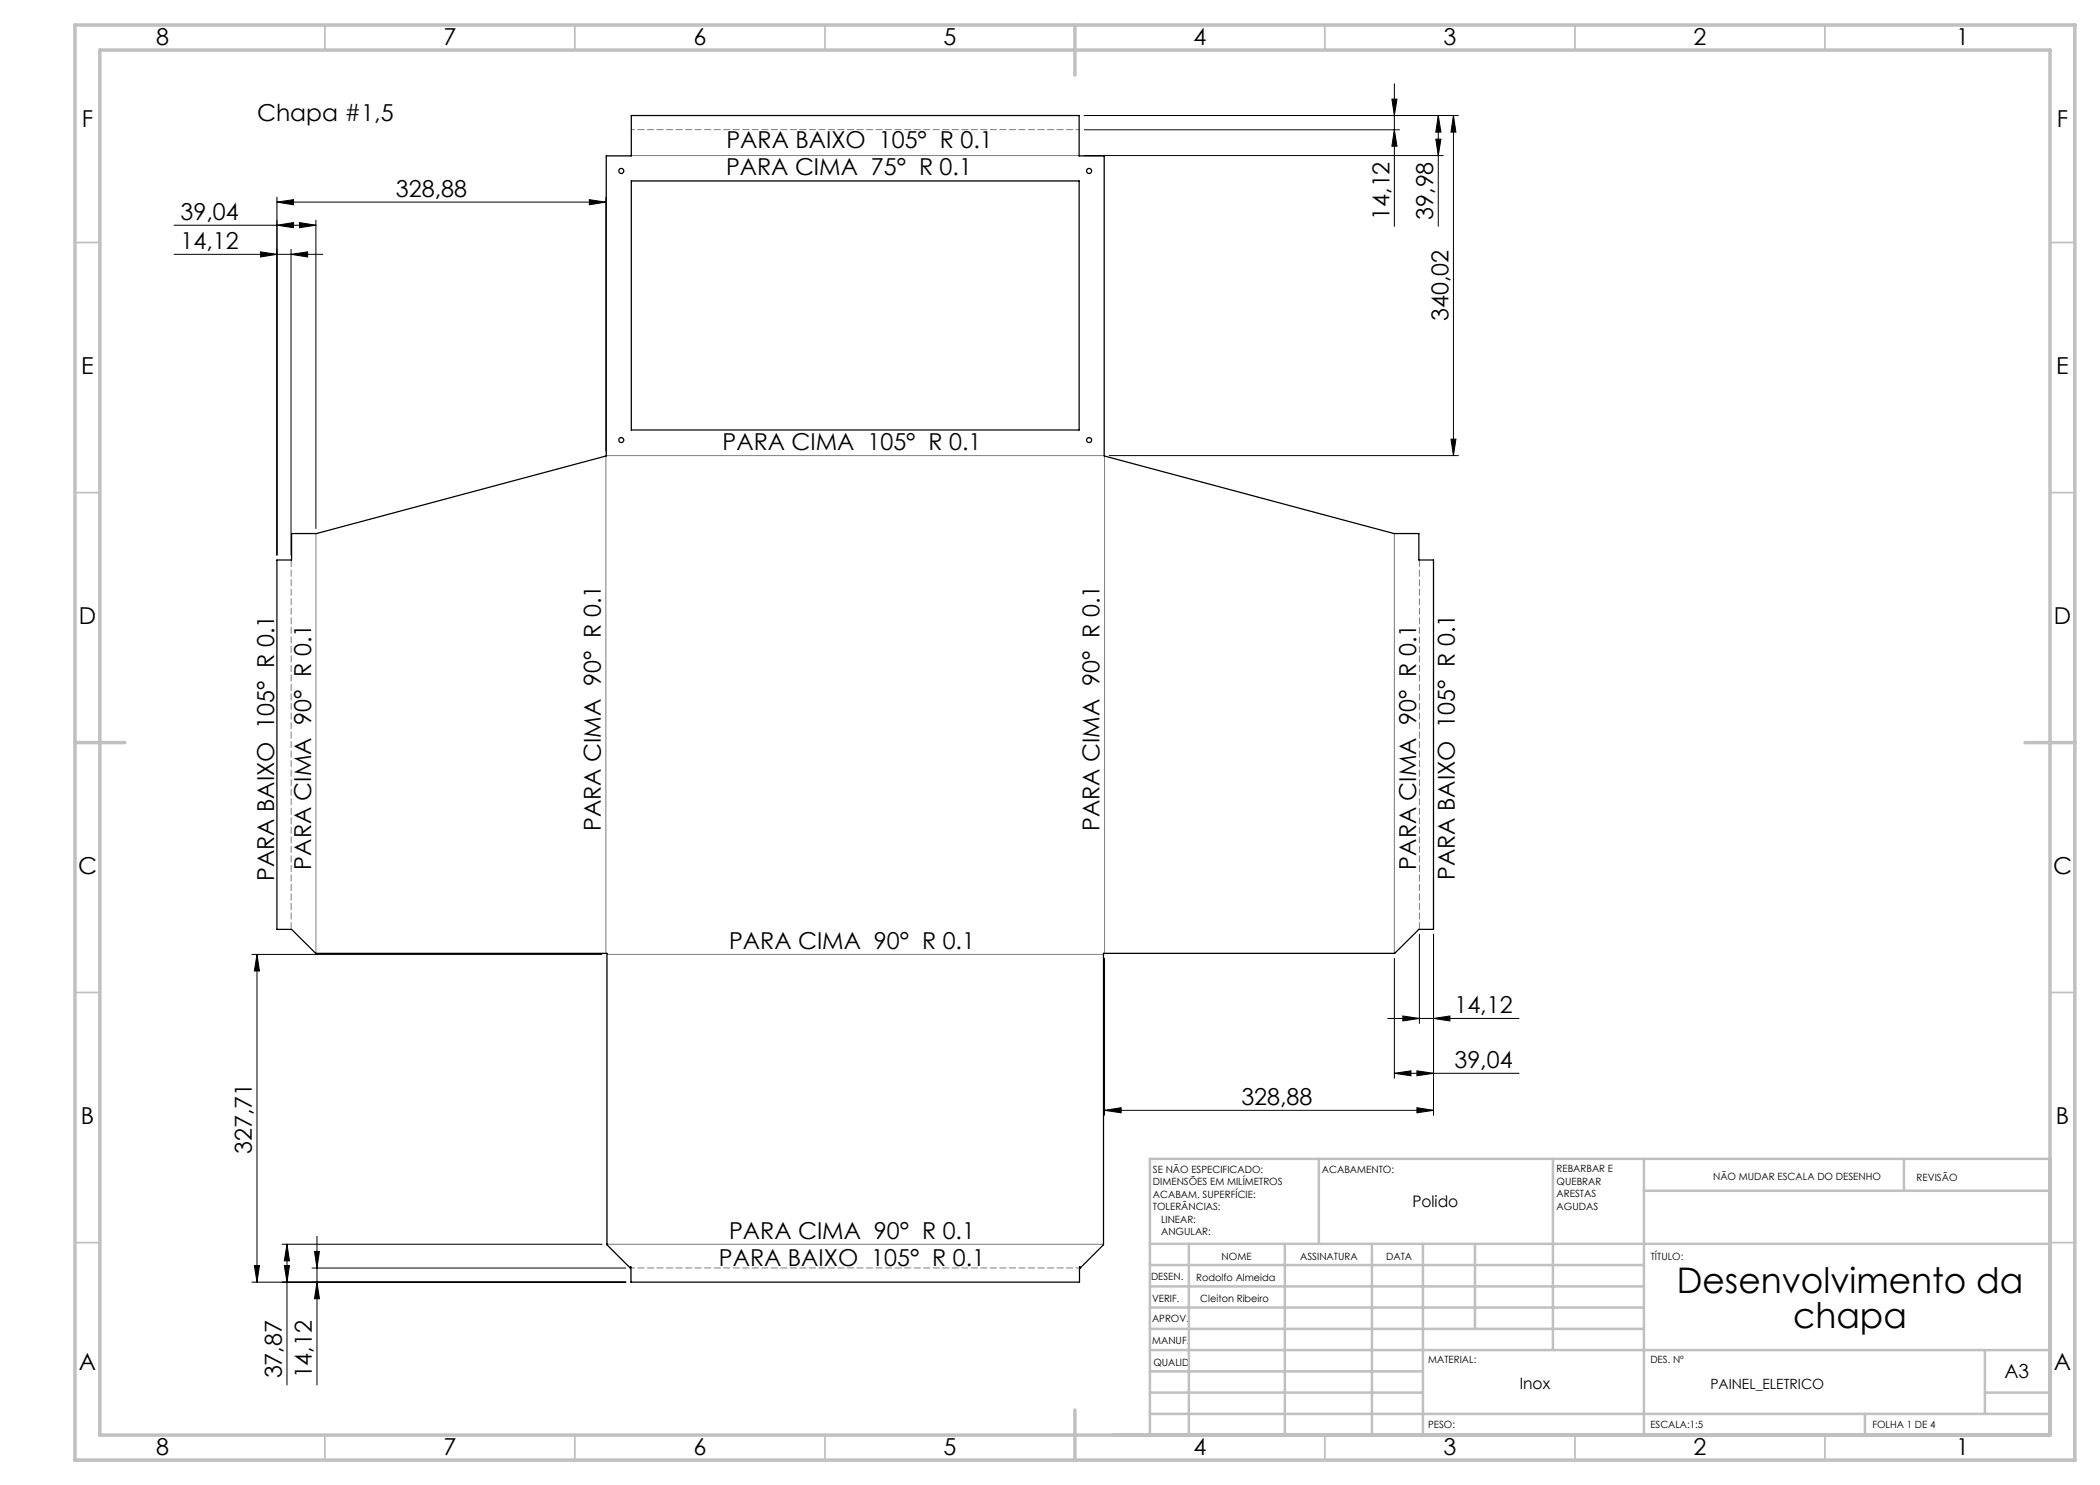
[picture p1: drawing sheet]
<svg xmlns="http://www.w3.org/2000/svg" width="420mm" height="297mm" viewBox="0 0 420 297" stroke-linecap="round" stroke-linejoin="round" font-family="sans-serif">
<g fill="none" stroke="#000" stroke-width=".2">
<path d="M278.4 19.8h1l-.5 3.3zM278.9 16.8v28.5M55.4 39.4v71.6M117.9 39.9l3.3 .5-3.3 .6zM121.2 39.4v50.8M216.9 23.1h74.8M216.9 26h63M216.9 31.1h71.7M278.9 26l.5 3.2h-1zM287.2 27.8h1l-.5 3.3zM287.7 23.1l.5 3.3h-1zM287.7 23.1v22.2"/>
<path d="M290.7 23.1l.5 3.3h-1zM290.7 23.1v68M34.8 45h28.4M34.8 50.9h29.8M52.1 50.4l3.3 .5-3.3 .5zM55.4 45l3.3-.5v1zM55.4 40.4l3.3-.5v1.1zM55.4 40.4h65.8M58.2 50.9l3.3-.5v1zM58.2 49.9v61.1M59.9 44.5l3.3 .5-3.3 .5zM63.2 44v61.7"/>
<path d="M221.8 91.1h69.9M290.2 87.8h1l-.5 3.3zM50.4 190.9h70M51.4 190.9v65.5M51.4 190.9l.5 3.3h-1zM220.9 191.7v31.4M278.9 191.7v23.9M283.9 186.9v17.8M286.7 186.9v36.2M277.5 203.7h26.3M278.9 214.7l3.3-.5v1zM278.9 214.7h24.9"/>
<path d="M280.6 203.2l3.3 .5-3.3 .5zM283.4 214.2l3.3 .5-3.3 .5zM286.7 203.7l3.3-.5v1zM220.9 222.1l3.3-.6v1.1zM220.9 222.1h65.8M283.4 221.5l3.3 .6-3.3 .5zM50.4 256.4h74.8M50.9 253.1h1l-.5 3.3zM56.4 248.8h64M56.9 253.1h1l-.5 3.3zM57.4 248.8v28.2M57.4 248.8l.5 3.4h-1z"/>
<path d="M62.4 253.6h62.8M62.9 250.3h1l-.5 3.3zM63.4 247.3v29.7M63.4 256.4l.5 3.3h-1z"/>
</g>
<path d="M126.3 31.1h89.5M121.2 91.2v99.5M121.2 91.1h99.6M220.9 91.2v99.5M63.2 106.7v84M278.9 106.7v84M121.4 190.9h99.3M121.4 248.8h99.3" fill="none" stroke="#808080" stroke-width=".2"/>
<path d="M58.2 112v73.9M283.9 185.9v-73.9" fill="none" stroke="#808080" stroke-width=".2" stroke-dasharray="1.3 .6" stroke-dashoffset="-.1"/>
<path d="M126.2 253.6h89.7" fill="none" stroke="#808080" stroke-width=".2" stroke-dasharray="1.3 .6" stroke-dashoffset=".5"/>
<path d="M215.9 25.9h-89.6" fill="none" stroke="#808080" stroke-width=".2" stroke-dasharray="1.3 .6" stroke-dashoffset=".6"/>
<g fill="none" stroke="#c0c0c0" stroke-width=".35">
<path d="M65 5v5M115 5v5M165 5v5M265 5v5M315 5v5M365 5v5M15 48.5h5M410 48.5h5M15 98.5h5M410 98.5h5M15 198.5h5M410 198.5h5"/>
<path d="M15 248.5h5M410 248.5h5M65 287v5M115 287v5M165 287v5M265 287v5M315 287v5M365 287v5"/>
</g>
<g fill="none" stroke="#c0c0c0" stroke-width=".5">
<path d="M263.8 231.8v17M310.6 231.8v38.2M328.8 231.8v55.2M328.8 238.2h81.2M380.8 231.8v6.4M410 231.8h-180v55.2M230 248.8h180M230 257.3h98.8M230 253h98.8M237.8 248.8v38.2M257 248.8v38.2M274.4 248.8v38.2"/>
<path d="M284.6 248.8v38.2M295 248.8v17M230 265.8h98.8M230 261.5h98.8M230 278.5h54.6M230 274.3h54.6M230 270h180M397 278.5h13M397 270v12.8M230 282.8h180M373 282.8v4.2"/>
</g>
<path d="M15 5h400v287h-400zM20 10h390v277h-390zM215 5v10M15 148.5h10M405 148.5h10M215 282v10" fill="none" stroke="#c0c0c0" stroke-width=".7"/>
<g fill="#000">
<path d="M278.4 19.8h1l-.5 3.3zM278.9 26l.5 3.2h-1zM287.7 23.1l.5 3.3h-1zM287.2 27.8h1l-.5 3.3zM290.7 23.1l.5 3.3h-1zM290.2 87.8h1l-.5 3.3z"/>
<path d="M55.4 45l3.3-.5v1zM59.9 44.5l3.3 .5-3.3 .5z"/>
<path d="M55.4 40.4l3.3-.5v1.1zM117.9 39.9l3.3 .5-3.3 .6z"/>
<path d="M52.1 50.4l3.3 .5-3.3 .5zM58.2 50.9l3.3-.5v1z"/>
<path d="M286.7 203.7l3.3-.5v1zM280.6 203.2l3.3 .5-3.3 .5z"/>
<path d="M283.4 214.2l3.3 .5-3.3 .5zM278.9 214.7l3.3-.5v1z"/>
<path d="M283.4 221.5l3.3 .6-3.3 .5zM220.9 222.1l3.3-.6v1.1z"/>
<path d="M56.9 253.1h1l-.5 3.3zM57.4 248.8l.5 3.4h-1zM50.9 253.1h1l-.5 3.3zM51.4 190.9l.5 3.3h-1z"/>
<path d="M63.4 256.4l.5 3.3h-1zM62.9 250.3h1l-.5 3.3z"/>
</g>
<g fill="none" stroke="#000" stroke-width=".25">
<path d="M126.3 36.2h89.5v49.8h-89.5zM126.3 23.1h89.5v8.1h5v60l58 15.5h5v5.3h2.9v73.9h-2.9l-5 4.8h-58.1v58.3l-4.7 4.6-.1-.2v3h-89.7v-3l-.1 .2-4.7-4.6v-58.3h-58.1l-5-4.8h-2.9v-73.9h2.9v-5.3h5l57.9-15.5v-60h5.1z"/>
<circle cx="124.3" cy="34.2" r=".5"/>
<circle cx="217.8" cy="34.2" r=".51"/>
<circle cx="124.2" cy="88" r=".5"/>
<circle cx="217.8" cy="88" r=".5"/>
</g>
<g font-size="7.1">
<text x="335.4" y="258.5">Desenvolvimento da</text>
<text x="358.6" y="265.6">chapa</text>
</g>
<g font-size="4.7">
<text x="31.2" y="9">8</text>
<text x="88.7" y="9">7</text>
<text x="138.7" y="9">6</text>
<text x="188.7" y="9">5</text>
<text x="238.7" y="9">4</text>
<text x="288.7" y="9">3</text>
<text x="338.7" y="9">2</text>
<text x="391.2" y="9">1</text>
<text x="16.4" y="25.5">F</text>
<text x="51.4" y="24.2">Chapa #1,5</text>
<text x="145.3" y="29.6">PARA BAIXO 105° R 0.1</text>
<text x="411.4" y="25.5">F</text>
<text x="145.2" y="35.1">PARA CIMA 75° R 0.1</text>
<text x="79.2" y="39.4">328,88</text>
<text x="36.1" y="44">39,04</text>
<text x="277.9" y="44" transform="rotate(-90 277.9 44)">14,12</text>
<text x="286.7" y="44" transform="rotate(-90 286.7 44)">39,98</text>
<text x="36.1" y="49.8">14,12</text>
<text x="289.7" y="64.2" transform="rotate(-90 289.7 64.2)">340,02</text>
<text x="16.3" y="74.7">E</text>
<text x="411.2" y="74.7">E</text>
<text x="144.5" y="90.1">PARA CIMA 105° R 0.1</text>
<text x="15.8" y="124.7">D</text>
<text x="410.8" y="124.7">D</text>
<text x="120.2" y="166.2" transform="rotate(-90 120.2 166.2)">PARA CIMA 90° R 0.1</text>
<text x="219.9" y="166.2" transform="rotate(-90 219.9 166.2)">PARA CIMA 90° R 0.1</text>
<text x="62.2" y="173.9" transform="rotate(-90 62.2 173.9)">PARA CIMA 90° R 0.1</text>
<text x="283.2" y="173.9" transform="rotate(-90 283.2 173.9)">PARA CIMA 90° R 0.1</text>
<text x="15.6" y="174.7">C</text>
<text x="54.9" y="176.2" transform="rotate(-90 54.9 176.2)">PARA BAIXO 105° R 0.1</text>
<text x="291" y="176" transform="rotate(-90 291 176)">PARA BAIXO 105° R 0.1</text>
<text x="410.6" y="174.7">C</text>
<text x="145.8" y="189.9">PARA CIMA 90° R 0.1</text>
<text x="290.9" y="202.7">14,12</text>
<text x="290.9" y="213.6">39,04</text>
<text x="248.3" y="221">328,88</text>
<text x="16.2" y="224.7">B</text>
<text x="411.2" y="224.7">B</text>
<text x="50.4" y="230.8" transform="rotate(-90 50.4 230.8)">327,71</text>
<text x="145.8" y="247.8">PARA CIMA 90° R 0.1</text>
<text x="143.8" y="253.3">PARA BAIXO 105° R 0.1</text>
<text x="15.8" y="274">A</text>
<text x="56.4" y="275.7" transform="rotate(-90 56.4 275.7)">37,87</text>
<text x="62.4" y="275.7" transform="rotate(-90 62.4 275.7)">14,12</text>
<text x="410.8" y="274">A</text>
<text x="31.2" y="291">8</text>
<text x="88.7" y="291">7</text>
<text x="138.7" y="291">6</text>
<text x="188.7" y="291">5</text>
<text x="238.7" y="291">4</text>
<text x="288.7" y="291">3</text>
<text x="338.7" y="291">2</text>
<text x="391.2" y="291">1</text>
</g>
<text font-size="3.9" x="400.9" y="275.5">A3</text>
<g font-size="3.2">
<text x="282.5" y="241.4">Polido</text>
<text x="303.9" y="277.9">Inox</text>
</g>
<text font-size="2.8" x="342.1" y="277.9">PAINEL_ELETRICO</text>
<g font-size="2">
<text x="230.6" y="234.6">SE NÃO ESPECIFICADO:</text>
<text x="230.6" y="237.1">DIMENSÕES EM MILÍMETROS</text>
<text x="230.6" y="239.6">ACABAM. SUPERFÍCIE:</text>
<text x="264.4" y="234.6">ACABAMENTO:</text>
<text x="311.3" y="234.5">REBARBAR E</text>
<text x="311.3" y="237">QUEBRAR</text>
<text x="311.3" y="239.5">ARESTAS</text>
<text x="342.6" y="236">NÃO MUDAR ESCALA DO DESENHO</text>
<text x="383.3" y="236.2">REVISÃO</text>
<text x="230.6" y="242.1">TOLERÂNCIAS:</text>
<text x="232.2" y="244.6">LINEAR:</text>
<text x="311.3" y="242">AGUDAS</text>
<text x="232.2" y="247.1">ANGULAR:</text>
<text x="244.3" y="252">NOME</text>
<text x="260" y="251.9">ASSINATURA</text>
<text x="277.2" y="251.9">DATA</text>
<text x="330.2" y="251.9">TÍTULO:</text>
<text x="230.2" y="256.1">DESEN.</text>
<text x="239.2" y="256.1">Rodolfo Almeida</text>
<text x="230.4" y="260.3">VERIF.</text>
<text x="240.1" y="260.3">Cleiton Ribeiro</text>
<text x="230.4" y="264.4">APROV.</text>
<text x="230.5" y="268.8">MANUF.</text>
<text x="230.7" y="273.1">QUALID</text>
<text x="285.7" y="272.5">MATERIAL:</text>
<text x="330.1" y="272.5">DES. Nº</text>
<text x="285.6" y="285.5">PESO:</text>
<text x="330.1" y="285.6">ESCALA:1:5</text>
<text x="374.5" y="285.6">FOLHA 1 DE 4</text>
</g>
</svg>
